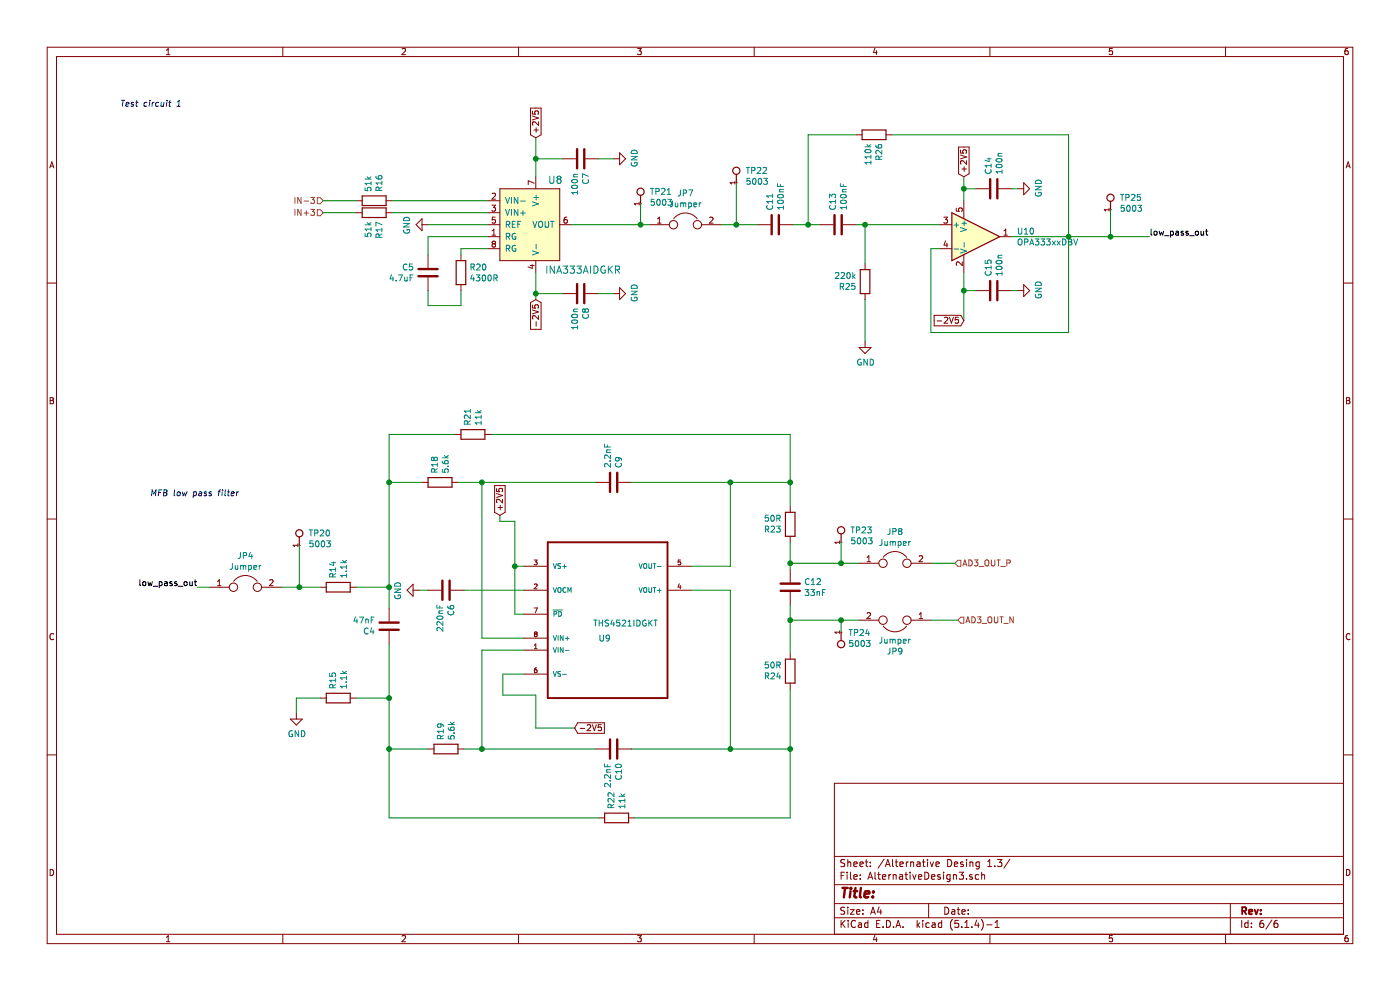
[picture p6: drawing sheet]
EESchema Schematic File Version 4
LIBS:HDSEMG-cache
EELAYER 30 0
EELAYER END
$Descr A4 11693 8268
encoding utf-8
Sheet 6 6
Title ""
Date ""
Rev ""
Comp ""
Comment1 ""
Comment2 ""
Comment3 ""
Comment4 ""
$EndDescr
$Comp
L Device:Jumper JP?
U 1 1
P 5725 1875
AR Path="/5DCACDB1" Ref="JP?"  Part="1" 
AR Path="/6BC9A362/5DCACDB1" Ref="JP7"  Part="1" 
F 0 "JP7" H 5725 2139 50  0000 C CNN
F 1 "Jumper" H 5725 2048 50  0000 C CNN
F 2 "Jumper:SolderJumper-2_P1.3mm_Open_Pad1.0x1.5mm" H 5725 1875 50  0001 C CNN
F 3 "~" H 5725 1875 50  0001 C CNN
	1    5725 1875
	1    0    0    -1  
$EndComp
$Comp
L HDSEMG-rescue:INA333AIDGKR-dk_Linear-Amplifiers-Instrumentation-OP-Amps-Buffer-Amps U?
U 1 1
P 4475 1675
AR Path="/5D249182/5DCACDB2" Ref="U?"  Part="1" 
AR Path="/5DCACDB2" Ref="U?"  Part="1" 
AR Path="/6BC9A362/5DCACDB2" Ref="U8"  Part="1" 
F 0 "U8" H 4575 1850 60  0000 L CNN
F 1 "INA333AIDGKR" H 4550 1100 60  0000 L CNN
F 2 "Package_SO:MSOP-8_3x3mm_P0.65mm" H 4675 1875 60  0001 L CNN
F 3 "http://www.ti.com/lit/ds/symlink/ina333.pdf" H 4675 1975 60  0001 L CNN
F 4 "296-23564-1-ND" H 4675 2075 60  0001 L CNN "Digi-Key_PN"
F 5 "INA333AIDGKR" H 4675 2175 60  0001 L CNN "MPN"
F 6 "Integrated Circuits (ICs)" H 4675 2275 60  0001 L CNN "Category"
F 7 "Linear - Amplifiers - Instrumentation, OP Amps, Buffer Amps" H 4675 2375 60  0001 L CNN "Family"
F 8 "http://www.ti.com/lit/ds/symlink/ina333.pdf" H 4675 2475 60  0001 L CNN "DK_Datasheet_Link"
F 9 "/product-detail/en/texas-instruments/INA333AIDGKR/296-23564-1-ND/1886116" H 4675 2575 60  0001 L CNN "DK_Detail_Page"
F 10 "IC OPAMP INSTR 150KHZ RRO 8VSSOP" H 4675 2675 60  0001 L CNN "Description"
F 11 "Texas Instruments" H 4675 2775 60  0001 L CNN "Manufacturer"
F 12 "Active" H 4675 2875 60  0001 L CNN "Status"
	1    4475 1675
	1    0    0    -1  
$EndComp
$Comp
L Device:C C?
U 1 1
P 3575 2275
AR Path="/5D249182/5DCACDB3" Ref="C?"  Part="1" 
AR Path="/5DCACDB3" Ref="C?"  Part="1" 
AR Path="/6BC9A362/5DCACDB3" Ref="C5"  Part="1" 
F 0 "C5" H 3690 2321 50  0000 L CNN
F 1 "4.7uF" H 3690 2230 50  0000 L CNN
F 2 "Capacitor_SMD:C_0805_2012Metric_Pad1.15x1.40mm_HandSolder" H 3613 2125 50  0001 C CNN
F 3 "~" H 3575 2275 50  0001 C CNN
	1    3575 2275
	-1   0    0    -1  
$EndComp
$Comp
L Device:R R?
U 1 1
P 3850 2275
AR Path="/5D249182/5DCACDB4" Ref="R?"  Part="1" 
AR Path="/5DCACDB4" Ref="R?"  Part="1" 
AR Path="/6BC9A362/5DCACDB4" Ref="R20"  Part="1" 
F 0 "R20" H 3920 2321 50  0000 L CNN
F 1 "4300R" H 3920 2230 50  0000 L CNN
F 2 "Resistor_SMD:R_0805_2012Metric_Pad1.15x1.40mm_HandSolder" V 3780 2275 50  0001 C CNN
F 3 "~" H 3850 2275 50  0001 C CNN
	1    3850 2275
	1    0    0    -1  
$EndComp
Wire Wire Line
	3575 1975 3575 2125
Wire Wire Line
	3575 2425 3575 2550
Wire Wire Line
	3575 2550 3850 2550
Wire Wire Line
	3850 2550 3850 2425
Wire Wire Line
	3850 2125 3850 2075
Wire Wire Line
	4075 1675 3275 1675
Wire Wire Line
	2700 1775 2975 1775
Wire Wire Line
	4475 1475 4475 1325
$Comp
L Device:C C?
U 1 1
P 4850 1325
AR Path="/5D249182/5DCACDB5" Ref="C?"  Part="1" 
AR Path="/5DCACDB5" Ref="C?"  Part="1" 
AR Path="/6BC9A362/5DCACDB5" Ref="C7"  Part="1" 
F 0 "C7" H 4965 1371 50  0000 L CNN
F 1 "100n" H 4965 1280 50  0000 L CNN
F 2 "Capacitor_SMD:C_0805_2012Metric_Pad1.15x1.40mm_HandSolder" H 4888 1175 50  0001 C CNN
F 3 "~" H 4850 1325 50  0001 C CNN
	1    4850 1325
	0    1    1    0   
$EndComp
$Comp
L power:GND #PWR?
U 1 1
P 5125 1325
AR Path="/5D249182/5DCACDB6" Ref="#PWR?"  Part="1" 
AR Path="/5DCACDB6" Ref="#PWR?"  Part="1" 
AR Path="/6BC9A362/5DCACDB6" Ref="#PWR038"  Part="1" 
F 0 "#PWR038" H 5125 1075 50  0001 C CNN
F 1 "GND" H 5130 1152 50  0000 C CNN
F 2 "" H 5125 1325 50  0001 C CNN
F 3 "" H 5125 1325 50  0001 C CNN
	1    5125 1325
	0    -1   -1   0   
$EndComp
Wire Wire Line
	4700 1325 4475 1325
Connection ~ 4475 1325
Wire Wire Line
	4475 1150 4475 1325
$Comp
L Device:C C?
U 1 1
P 4850 2450
AR Path="/5D249182/5D8122A4" Ref="C?"  Part="1" 
AR Path="/5D8122A4" Ref="C?"  Part="1" 
AR Path="/6BC9A362/5D8122A4" Ref="C8"  Part="1" 
F 0 "C8" H 4965 2496 50  0000 L CNN
F 1 "100n" H 4965 2405 50  0000 L CNN
F 2 "Capacitor_SMD:C_0805_2012Metric_Pad1.15x1.40mm_HandSolder" H 4888 2300 50  0001 C CNN
F 3 "~" H 4850 2450 50  0001 C CNN
	1    4850 2450
	0    1    1    0   
$EndComp
$Comp
L power:GND #PWR?
U 1 1
P 5125 2450
AR Path="/5D249182/5D8122AB" Ref="#PWR?"  Part="1" 
AR Path="/5D8122AB" Ref="#PWR?"  Part="1" 
AR Path="/6BC9A362/5D8122AB" Ref="#PWR039"  Part="1" 
F 0 "#PWR039" H 5125 2200 50  0001 C CNN
F 1 "GND" H 5130 2277 50  0000 C CNN
F 2 "" H 5125 2450 50  0001 C CNN
F 3 "" H 5125 2450 50  0001 C CNN
	1    5125 2450
	0    -1   -1   0   
$EndComp
Wire Wire Line
	4700 2450 4475 2450
Wire Wire Line
	4475 2275 4475 2450
Wire Wire Line
	4475 2500 4475 2450
Connection ~ 4475 2450
$Comp
L power:GND #PWR?
U 1 1
P 3575 1875
AR Path="/5D249182/5D8122B5" Ref="#PWR?"  Part="1" 
AR Path="/5D8122B5" Ref="#PWR?"  Part="1" 
AR Path="/6BC9A362/5D8122B5" Ref="#PWR035"  Part="1" 
F 0 "#PWR035" H 3575 1625 50  0001 C CNN
F 1 "GND" H 3580 1702 50  0000 C CNN
F 2 "" H 3575 1875 50  0001 C CNN
F 3 "" H 3575 1875 50  0001 C CNN
	1    3575 1875
	0    1    1    0   
$EndComp
Wire Wire Line
	3575 1875 4075 1875
Wire Wire Line
	3575 1975 4075 1975
Wire Wire Line
	3850 2075 4075 2075
$Comp
L Device:R R?
U 1 1
P 3125 1675
AR Path="/5D249182/5D8122BE" Ref="R?"  Part="1" 
AR Path="/5D8122BE" Ref="R?"  Part="1" 
AR Path="/6BC9A362/5D8122BE" Ref="R16"  Part="1" 
F 0 "R16" H 3195 1721 50  0000 L CNN
F 1 "51k" H 3195 1630 50  0000 L CNN
F 2 "Resistor_SMD:R_0805_2012Metric_Pad1.15x1.40mm_HandSolder" V 3055 1675 50  0001 C CNN
F 3 "~" H 3125 1675 50  0001 C CNN
	1    3125 1675
	0    1    -1   0   
$EndComp
Wire Wire Line
	2975 1675 2700 1675
$Comp
L Device:R R?
U 1 1
P 3125 1775
AR Path="/5D249182/5D8122C6" Ref="R?"  Part="1" 
AR Path="/5D8122C6" Ref="R?"  Part="1" 
AR Path="/6BC9A362/5D8122C6" Ref="R17"  Part="1" 
F 0 "R17" H 3195 1821 50  0000 L CNN
F 1 "51k" H 3195 1730 50  0000 L CNN
F 2 "Resistor_SMD:R_0805_2012Metric_Pad1.15x1.40mm_HandSolder" V 3055 1775 50  0001 C CNN
F 3 "~" H 3125 1775 50  0001 C CNN
	1    3125 1775
	0    1    1    0   
$EndComp
Wire Wire Line
	3275 1775 4075 1775
Wire Wire Line
	5125 1325 5000 1325
Wire Wire Line
	5125 2450 5000 2450
$Comp
L Device:R R?
U 1 1
P 7225 2350
AR Path="/5D249182/5DCACDBD" Ref="R?"  Part="1" 
AR Path="/5DCACDBD" Ref="R?"  Part="1" 
AR Path="/6BC9A362/5DCACDBD" Ref="R25"  Part="1" 
F 0 "R25" H 7295 2396 50  0000 L CNN
F 1 "220k" H 7295 2305 50  0000 L CNN
F 2 "Resistor_SMD:R_0805_2012Metric_Pad1.15x1.40mm_HandSolder" V 7155 2350 50  0001 C CNN
F 3 "~" H 7225 2350 50  0001 C CNN
	1    7225 2350
	-1   0    0    1   
$EndComp
$Comp
L Device:C C?
U 1 1
P 7000 1875
AR Path="/5D249182/5DCACDBE" Ref="C?"  Part="1" 
AR Path="/5DCACDBE" Ref="C?"  Part="1" 
AR Path="/6BC9A362/5DCACDBE" Ref="C13"  Part="1" 
F 0 "C13" H 7115 1921 50  0000 L CNN
F 1 "100nF" H 7115 1830 50  0000 L CNN
F 2 "Capacitor_SMD:C_0805_2012Metric_Pad1.15x1.40mm_HandSolder" H 7038 1725 50  0001 C CNN
F 3 "~" H 7000 1875 50  0001 C CNN
	1    7000 1875
	0    -1   -1   0   
$EndComp
$Comp
L Device:R R?
U 1 1
P 7300 1125
AR Path="/5D249182/5D8122E5" Ref="R?"  Part="1" 
AR Path="/5D8122E5" Ref="R?"  Part="1" 
AR Path="/6BC9A362/5D8122E5" Ref="R26"  Part="1" 
F 0 "R26" H 7370 1171 50  0000 L CNN
F 1 "110k" H 7370 1080 50  0000 L CNN
F 2 "Resistor_SMD:R_0805_2012Metric_Pad1.15x1.40mm_HandSolder" V 7230 1125 50  0001 C CNN
F 3 "~" H 7300 1125 50  0001 C CNN
	1    7300 1125
	0    1    1    0   
$EndComp
$Comp
L Device:C C?
U 1 1
P 6475 1875
AR Path="/5D249182/5DCACDC0" Ref="C?"  Part="1" 
AR Path="/5DCACDC0" Ref="C?"  Part="1" 
AR Path="/6BC9A362/5DCACDC0" Ref="C11"  Part="1" 
F 0 "C11" H 6590 1921 50  0000 L CNN
F 1 "100nF" H 6590 1830 50  0000 L CNN
F 2 "Capacitor_SMD:C_0805_2012Metric_Pad1.15x1.40mm_HandSolder" H 6513 1725 50  0001 C CNN
F 3 "~" H 6475 1875 50  0001 C CNN
	1    6475 1875
	0    -1   -1   0   
$EndComp
Wire Wire Line
	7225 2200 7225 1875
Wire Wire Line
	7150 1875 7225 1875
Connection ~ 7225 1875
Wire Wire Line
	7225 1875 7850 1875
$Comp
L power:GND #PWR?
U 1 1
P 7225 2850
AR Path="/5D249182/5DCACDC1" Ref="#PWR?"  Part="1" 
AR Path="/5DCACDC1" Ref="#PWR?"  Part="1" 
AR Path="/6BC9A362/5DCACDC1" Ref="#PWR040"  Part="1" 
F 0 "#PWR040" H 7225 2600 50  0001 C CNN
F 1 "GND" H 7230 2677 50  0000 C CNN
F 2 "" H 7225 2850 50  0001 C CNN
F 3 "" H 7225 2850 50  0001 C CNN
	1    7225 2850
	1    0    0    -1  
$EndComp
Wire Wire Line
	7225 2850 7225 2500
Wire Wire Line
	6850 1875 6750 1875
Wire Wire Line
	7150 1125 6750 1125
Wire Wire Line
	6750 1125 6750 1875
Connection ~ 6750 1875
Wire Wire Line
	6750 1875 6625 1875
Wire Wire Line
	7450 1125 8925 1125
Wire Wire Line
	8925 1125 8925 1975
Wire Wire Line
	8925 1975 8450 1975
Connection ~ 8925 1975
Wire Wire Line
	8925 2775 8925 1975
$Comp
L Device:Jumper JP?
U 1 1
P 2050 4900
AR Path="/5D812308" Ref="JP?"  Part="1" 
AR Path="/6BC9A362/5D812308" Ref="JP4"  Part="1" 
F 0 "JP4" H 2050 5164 50  0000 C CNN
F 1 "Jumper" H 2050 5073 50  0000 C CNN
F 2 "Jumper:SolderJumper-2_P1.3mm_Open_Pad1.0x1.5mm" H 2050 4900 50  0001 C CNN
F 3 "~" H 2050 4900 50  0001 C CNN
	1    2050 4900
	1    0    0    -1  
$EndComp
$Comp
L Amplifier_Operational:OPA333xxDBV U?
U 1 1
P 8150 1975
AR Path="/5D81230F" Ref="U?"  Part="1" 
AR Path="/6BC9A362/5D81230F" Ref="U10"  Part="1" 
F 0 "U10" H 8491 2021 50  0000 L CNN
F 1 "OPA333xxDBV" H 8491 1930 50  0000 L CNN
F 2 "Package_TO_SOT_SMD:SOT-23-5" H 8050 1775 50  0001 L CNN
F 3 "http://www.ti.com/lit/ds/symlink/opa333.pdf" H 8150 2175 50  0001 C CNN
	1    8150 1975
	1    0    0    -1  
$EndComp
$Comp
L Device:C C?
U 1 1
P 8300 2425
AR Path="/5D249182/5D812316" Ref="C?"  Part="1" 
AR Path="/5D812316" Ref="C?"  Part="1" 
AR Path="/6BC9A362/5D812316" Ref="C15"  Part="1" 
F 0 "C15" H 8415 2471 50  0000 L CNN
F 1 "100n" H 8415 2380 50  0000 L CNN
F 2 "Capacitor_SMD:C_0805_2012Metric_Pad1.15x1.40mm_HandSolder" H 8338 2275 50  0001 C CNN
F 3 "~" H 8300 2425 50  0001 C CNN
	1    8300 2425
	0    -1   -1   0   
$EndComp
Wire Wire Line
	8150 2425 8050 2425
Connection ~ 8050 2425
Wire Wire Line
	8050 2425 8050 2275
Wire Wire Line
	8050 1475 8050 1575
$Comp
L Device:C C?
U 1 1
P 8300 1575
AR Path="/5D249182/5D812321" Ref="C?"  Part="1" 
AR Path="/5D812321" Ref="C?"  Part="1" 
AR Path="/6BC9A362/5D812321" Ref="C14"  Part="1" 
F 0 "C14" H 8415 1621 50  0000 L CNN
F 1 "100n" H 8415 1530 50  0000 L CNN
F 2 "Capacitor_SMD:C_0805_2012Metric_Pad1.15x1.40mm_HandSolder" H 8338 1425 50  0001 C CNN
F 3 "~" H 8300 1575 50  0001 C CNN
	1    8300 1575
	0    -1   -1   0   
$EndComp
Wire Wire Line
	8150 1575 8050 1575
Connection ~ 8050 1575
Wire Wire Line
	8050 1575 8050 1675
$Comp
L power:GND #PWR?
U 1 1
P 8500 2425
AR Path="/5D249182/5D81232B" Ref="#PWR?"  Part="1" 
AR Path="/5D81232B" Ref="#PWR?"  Part="1" 
AR Path="/6BC9A362/5D81232B" Ref="#PWR042"  Part="1" 
F 0 "#PWR042" H 8500 2175 50  0001 C CNN
F 1 "GND" H 8505 2252 50  0000 C CNN
F 2 "" H 8500 2425 50  0001 C CNN
F 3 "" H 8500 2425 50  0001 C CNN
	1    8500 2425
	0    -1   -1   0   
$EndComp
$Comp
L power:GND #PWR?
U 1 1
P 8500 1575
AR Path="/5D249182/5DCACDC7" Ref="#PWR?"  Part="1" 
AR Path="/5DCACDC7" Ref="#PWR?"  Part="1" 
AR Path="/6BC9A362/5DCACDC7" Ref="#PWR041"  Part="1" 
F 0 "#PWR041" H 8500 1325 50  0001 C CNN
F 1 "GND" H 8505 1402 50  0000 C CNN
F 2 "" H 8500 1575 50  0001 C CNN
F 3 "" H 8500 1575 50  0001 C CNN
	1    8500 1575
	0    -1   -1   0   
$EndComp
Wire Wire Line
	8500 2425 8450 2425
Wire Wire Line
	8500 1575 8450 1575
Wire Wire Line
	7775 2075 7775 2775
Wire Wire Line
	7775 2075 7850 2075
$Comp
L HDSEMG-rescue:THS4521IDGKT-THS4521IDGKT U?
U 1 1
P 5075 5025
AR Path="/5DCACDC9" Ref="U?"  Part="1" 
AR Path="/6BC9A362/5DCACDC9" Ref="U9"  Part="1" 
F 0 "U9" H 5050 4725 50  0000 C CNN
F 1 "THS4521IDGKT" H 5225 4850 50  0000 C CNN
F 2 "Package_SO:VSSOP-8_3.0x3.0mm_P0.65mm" H 5075 5025 50  0001 L BNN
F 3 "Very low power rail-to-rail output fully differential amplifier 8-VSSOP -40 to 85" H 5075 5025 50  0001 L BNN
F 4 "None" H 5075 5025 50  0001 L BNN "Veld4"
F 5 "Texas Instruments" H 5075 5025 50  0001 L BNN "Veld5"
F 6 "Unavailable" H 5075 5025 50  0001 L BNN "Veld6"
F 7 "MSOP-8 Texas Instruments" H 5075 5025 50  0001 L BNN "Veld7"
F 8 "THS4521IDGKT" H 5075 5025 50  0001 L BNN "Veld8"
	1    5075 5025
	1    0    0    -1  
$EndComp
$Comp
L Device:C C?
U 1 1
P 6600 4900
AR Path="/5D249182/5D81234E" Ref="C?"  Part="1" 
AR Path="/5D81234E" Ref="C?"  Part="1" 
AR Path="/6BC9A362/5D81234E" Ref="C12"  Part="1" 
F 0 "C12" H 6715 4946 50  0000 L CNN
F 1 "33nF" H 6715 4855 50  0000 L CNN
F 2 "Capacitor_SMD:C_0805_2012Metric_Pad1.15x1.40mm_HandSolder" H 6638 4750 50  0001 C CNN
F 3 "~" H 6600 4900 50  0001 C CNN
	1    6600 4900
	1    0    0    -1  
$EndComp
$Comp
L Device:R R?
U 1 1
P 6600 5600
AR Path="/5D249182/5D812355" Ref="R?"  Part="1" 
AR Path="/5D812355" Ref="R?"  Part="1" 
AR Path="/6BC9A362/5D812355" Ref="R24"  Part="1" 
F 0 "R24" H 6670 5646 50  0000 L CNN
F 1 "50R" H 6670 5555 50  0000 L CNN
F 2 "Resistor_SMD:R_0805_2012Metric_Pad1.15x1.40mm_HandSolder" V 6530 5600 50  0001 C CNN
F 3 "~" H 6600 5600 50  0001 C CNN
	1    6600 5600
	-1   0    0    1   
$EndComp
$Comp
L Device:R R?
U 1 1
P 6600 4375
AR Path="/5D249182/5D81235C" Ref="R?"  Part="1" 
AR Path="/5D81235C" Ref="R?"  Part="1" 
AR Path="/6BC9A362/5D81235C" Ref="R23"  Part="1" 
F 0 "R23" H 6670 4421 50  0000 L CNN
F 1 "50R" H 6670 4330 50  0000 L CNN
F 2 "Resistor_SMD:R_0805_2012Metric_Pad1.15x1.40mm_HandSolder" V 6530 4375 50  0001 C CNN
F 3 "~" H 6600 4375 50  0001 C CNN
	1    6600 4375
	-1   0    0    1   
$EndComp
Wire Wire Line
	4375 4725 4300 4725
$Comp
L Device:C C?
U 1 1
P 3725 4925
AR Path="/5D249182/5D812366" Ref="C?"  Part="1" 
AR Path="/5D812366" Ref="C?"  Part="1" 
AR Path="/6BC9A362/5D812366" Ref="C6"  Part="1" 
F 0 "C6" H 3840 4971 50  0000 L CNN
F 1 "220nF" H 3840 4880 50  0000 L CNN
F 2 "Capacitor_SMD:C_0805_2012Metric_Pad1.15x1.40mm_HandSolder" H 3763 4775 50  0001 C CNN
F 3 "~" H 3725 4925 50  0001 C CNN
	1    3725 4925
	0    1    1    0   
$EndComp
$Comp
L power:GND #PWR?
U 1 1
P 3500 4925
AR Path="/5D249182/5D81236D" Ref="#PWR?"  Part="1" 
AR Path="/5D81236D" Ref="#PWR?"  Part="1" 
AR Path="/6BC9A362/5D81236D" Ref="#PWR034"  Part="1" 
F 0 "#PWR034" H 3500 4675 50  0001 C CNN
F 1 "GND" H 3505 4752 50  0000 C CNN
F 2 "" H 3500 4925 50  0001 C CNN
F 3 "" H 3500 4925 50  0001 C CNN
	1    3500 4925
	0    1    1    0   
$EndComp
Wire Wire Line
	4375 4925 3875 4925
Wire Wire Line
	6100 4925 5775 4925
$Comp
L Device:C C?
U 1 1
P 5125 6250
AR Path="/5D249182/5D812375" Ref="C?"  Part="1" 
AR Path="/5D812375" Ref="C?"  Part="1" 
AR Path="/6BC9A362/5D812375" Ref="C10"  Part="1" 
F 0 "C10" H 5240 6296 50  0000 L CNN
F 1 "2.2nF" H 5240 6205 50  0000 L CNN
F 2 "Capacitor_SMD:C_0805_2012Metric_Pad1.15x1.40mm_HandSolder" H 5163 6100 50  0001 C CNN
F 3 "~" H 5125 6250 50  0001 C CNN
	1    5125 6250
	0    1    1    0   
$EndComp
Wire Wire Line
	6600 4525 6600 4700
Wire Wire Line
	6600 5050 6600 5175
Wire Wire Line
	6600 5750 6600 6250
Wire Wire Line
	6600 6250 6100 6250
Wire Wire Line
	6100 4925 6100 6250
Connection ~ 6100 6250
Wire Wire Line
	6100 6250 5275 6250
Wire Wire Line
	5775 4725 6100 4725
Wire Wire Line
	6100 4725 6100 4025
$Comp
L Device:C C?
U 1 1
P 5125 4025
AR Path="/5D249182/5DCACDD0" Ref="C?"  Part="1" 
AR Path="/5DCACDD0" Ref="C?"  Part="1" 
AR Path="/6BC9A362/5DCACDD0" Ref="C9"  Part="1" 
F 0 "C9" H 5240 4071 50  0000 L CNN
F 1 "2.2nF" H 5240 3980 50  0000 L CNN
F 2 "Capacitor_SMD:C_0805_2012Metric_Pad1.15x1.40mm_HandSolder" H 5163 3875 50  0001 C CNN
F 3 "~" H 5125 4025 50  0001 C CNN
	1    5125 4025
	0    1    -1   0   
$EndComp
Wire Wire Line
	6100 4025 6600 4025
Wire Wire Line
	6600 4025 6600 4225
Wire Wire Line
	5275 4025 6100 4025
Connection ~ 6100 4025
$Comp
L Device:R R?
U 1 1
P 5150 6825
AR Path="/5D249182/5D812390" Ref="R?"  Part="1" 
AR Path="/5D812390" Ref="R?"  Part="1" 
AR Path="/6BC9A362/5D812390" Ref="R22"  Part="1" 
F 0 "R22" H 5220 6871 50  0000 L CNN
F 1 "11k" H 5220 6780 50  0000 L CNN
F 2 "Resistor_SMD:R_0805_2012Metric_Pad1.15x1.40mm_HandSolder" V 5080 6825 50  0001 C CNN
F 3 "~" H 5150 6825 50  0001 C CNN
	1    5150 6825
	0    -1   -1   0   
$EndComp
Wire Wire Line
	5300 6825 6600 6825
Wire Wire Line
	6600 6825 6600 6250
Connection ~ 6600 6250
$Comp
L Device:R R?
U 1 1
P 3725 6250
AR Path="/5D249182/5D81239A" Ref="R?"  Part="1" 
AR Path="/5D81239A" Ref="R?"  Part="1" 
AR Path="/6BC9A362/5D81239A" Ref="R19"  Part="1" 
F 0 "R19" H 3795 6296 50  0000 L CNN
F 1 "5.6k" H 3795 6205 50  0000 L CNN
F 2 "Resistor_SMD:R_0805_2012Metric_Pad1.15x1.40mm_HandSolder" V 3655 6250 50  0001 C CNN
F 3 "~" H 3725 6250 50  0001 C CNN
	1    3725 6250
	0    -1   -1   0   
$EndComp
Wire Wire Line
	5000 6825 3250 6825
Wire Wire Line
	3250 6825 3250 6250
Wire Wire Line
	3575 6250 3250 6250
Connection ~ 3250 6250
Wire Wire Line
	4375 5425 4025 5425
Wire Wire Line
	4025 5425 4025 6250
Wire Wire Line
	4025 6250 3875 6250
Wire Wire Line
	4975 6250 4025 6250
Connection ~ 4025 6250
$Comp
L Device:R R?
U 1 1
P 3675 4025
AR Path="/5D249182/5DCACDD3" Ref="R?"  Part="1" 
AR Path="/5DCACDD3" Ref="R?"  Part="1" 
AR Path="/6BC9A362/5DCACDD3" Ref="R18"  Part="1" 
F 0 "R18" H 3745 4071 50  0000 L CNN
F 1 "5.6k" H 3745 3980 50  0000 L CNN
F 2 "Resistor_SMD:R_0805_2012Metric_Pad1.15x1.40mm_HandSolder" V 3605 4025 50  0001 C CNN
F 3 "~" H 3675 4025 50  0001 C CNN
	1    3675 4025
	0    -1   -1   0   
$EndComp
Wire Wire Line
	4375 5325 4025 5325
Wire Wire Line
	4025 4025 4975 4025
Wire Wire Line
	3825 4025 4025 4025
Connection ~ 4025 4025
$Comp
L Device:R R?
U 1 1
P 2825 5825
AR Path="/5D249182/5DCACDD4" Ref="R?"  Part="1" 
AR Path="/5DCACDD4" Ref="R?"  Part="1" 
AR Path="/6BC9A362/5DCACDD4" Ref="R15"  Part="1" 
F 0 "R15" H 2895 5871 50  0000 L CNN
F 1 "1.1k" H 2895 5780 50  0000 L CNN
F 2 "Resistor_SMD:R_0805_2012Metric_Pad1.15x1.40mm_HandSolder" V 2755 5825 50  0001 C CNN
F 3 "~" H 2825 5825 50  0001 C CNN
	1    2825 5825
	0    -1   -1   0   
$EndComp
$Comp
L Device:C C?
U 1 1
P 3250 5225
AR Path="/5D249182/5D8123BC" Ref="C?"  Part="1" 
AR Path="/5D8123BC" Ref="C?"  Part="1" 
AR Path="/6BC9A362/5D8123BC" Ref="C4"  Part="1" 
F 0 "C4" H 3365 5271 50  0000 L CNN
F 1 "47nF" H 3365 5180 50  0000 L CNN
F 2 "Capacitor_SMD:C_0805_2012Metric_Pad1.15x1.40mm_HandSolder" H 3288 5075 50  0001 C CNN
F 3 "~" H 3250 5225 50  0001 C CNN
	1    3250 5225
	-1   0    0    1   
$EndComp
$Comp
L Device:R R?
U 1 1
P 2825 4900
AR Path="/5D249182/5DCACDD6" Ref="R?"  Part="1" 
AR Path="/5DCACDD6" Ref="R?"  Part="1" 
AR Path="/6BC9A362/5DCACDD6" Ref="R14"  Part="1" 
F 0 "R14" H 2895 4946 50  0000 L CNN
F 1 "1.1k" H 2895 4855 50  0000 L CNN
F 2 "Resistor_SMD:R_0805_2012Metric_Pad1.15x1.40mm_HandSolder" V 2755 4900 50  0001 C CNN
F 3 "~" H 2825 4900 50  0001 C CNN
	1    2825 4900
	0    -1   -1   0   
$EndComp
Wire Wire Line
	3250 4900 3250 5075
$Comp
L Device:R R?
U 1 1
P 3950 3625
AR Path="/5D249182/5DCACDD7" Ref="R?"  Part="1" 
AR Path="/5DCACDD7" Ref="R?"  Part="1" 
AR Path="/6BC9A362/5DCACDD7" Ref="R21"  Part="1" 
F 0 "R21" H 4020 3671 50  0000 L CNN
F 1 "11k" H 4020 3580 50  0000 L CNN
F 2 "Resistor_SMD:R_0805_2012Metric_Pad1.15x1.40mm_HandSolder" V 3880 3625 50  0001 C CNN
F 3 "~" H 3950 3625 50  0001 C CNN
	1    3950 3625
	0    -1   -1   0   
$EndComp
Wire Wire Line
	4100 3625 6600 3625
Wire Wire Line
	6600 3625 6600 4025
Connection ~ 6600 4025
Wire Wire Line
	3800 3625 3250 3625
Wire Wire Line
	3250 3625 3250 4025
Connection ~ 3250 4900
Wire Wire Line
	3525 4025 3250 4025
Connection ~ 3250 4025
Wire Wire Line
	3250 4025 3250 4900
Wire Wire Line
	2975 4900 3250 4900
$Comp
L power:GND #PWR?
U 1 1
P 2475 5950
AR Path="/5D249182/5D8123DC" Ref="#PWR?"  Part="1" 
AR Path="/5D8123DC" Ref="#PWR?"  Part="1" 
AR Path="/6BC9A362/5D8123DC" Ref="#PWR033"  Part="1" 
F 0 "#PWR033" H 2475 5700 50  0001 C CNN
F 1 "GND" H 2480 5777 50  0000 C CNN
F 2 "" H 2475 5950 50  0001 C CNN
F 3 "" H 2475 5950 50  0001 C CNN
	1    2475 5950
	1    0    0    -1  
$EndComp
Connection ~ 3250 5825
Wire Wire Line
	3250 5825 3250 6250
Wire Wire Line
	3250 5375 3250 5825
Wire Wire Line
	2675 5825 2475 5825
Wire Wire Line
	2975 5825 3250 5825
Wire Wire Line
	6600 5175 7025 5175
Connection ~ 6600 5175
Wire Wire Line
	6600 5175 6600 5450
Wire Wire Line
	6600 4700 7025 4700
Connection ~ 6600 4700
Wire Wire Line
	6600 4700 6600 4750
Wire Wire Line
	4375 5125 4300 5125
Wire Wire Line
	4300 5125 4300 4725
Wire Wire Line
	2500 4550 2500 4900
Wire Wire Line
	7025 5275 7025 5175
Connection ~ 7025 5175
Wire Wire Line
	7025 4525 7025 4700
Connection ~ 7025 4700
Wire Wire Line
	5350 1700 5350 1875
Wire Wire Line
	4775 1875 5350 1875
Connection ~ 5350 1875
Wire Wire Line
	5350 1875 5425 1875
Wire Wire Line
	7775 2775 8925 2775
Wire Wire Line
	8925 1975 9275 1975
Wire Wire Line
	9275 1750 9275 1975
Wire Wire Line
	1650 4900 1750 4900
Wire Wire Line
	2350 4900 2500 4900
Wire Wire Line
	3575 4925 3500 4925
Wire Wire Line
	4025 4025 4025 5325
Wire Wire Line
	8000 5175 7775 5175
Wire Wire Line
	7975 4700 7775 4700
$Comp
L Device:Jumper JP?
U 1 1
P 7475 4700
AR Path="/5DCACDDC" Ref="JP?"  Part="1" 
AR Path="/6BC9A362/5DCACDDC" Ref="JP8"  Part="1" 
F 0 "JP8" H 7475 4964 50  0000 C CNN
F 1 "Jumper" H 7475 4873 50  0000 C CNN
F 2 "Connector_PinHeader_2.54mm:PinHeader_1x02_P2.54mm_Vertical" H 7475 4700 50  0001 C CNN
F 3 "~" H 7475 4700 50  0001 C CNN
	1    7475 4700
	1    0    0    -1  
$EndComp
Wire Wire Line
	7175 4700 7025 4700
$Comp
L Device:Jumper JP?
U 1 1
P 7475 5175
AR Path="/5DCACDDD" Ref="JP?"  Part="1" 
AR Path="/6BC9A362/5DCACDDD" Ref="JP9"  Part="1" 
F 0 "JP9" H 7475 5439 50  0000 C CNN
F 1 "Jumper" H 7475 5348 50  0000 C CNN
F 2 "Connector_PinHeader_2.54mm:PinHeader_1x02_P2.54mm_Vertical" H 7475 5175 50  0001 C CNN
F 3 "~" H 7475 5175 50  0001 C CNN
	1    7475 5175
	-1   0    0    1   
$EndComp
Wire Wire Line
	7175 5175 7025 5175
Wire Wire Line
	6025 1875 6150 1875
Wire Wire Line
	2675 4900 2500 4900
Connection ~ 2500 4900
Wire Wire Line
	2475 5825 2475 5950
Text GLabel 4475 1150 1    50   Input ~ 0
+2V5
Text GLabel 8050 1475 1    50   Input ~ 0
+2V5
Text GLabel 4175 4300 1    50   Input ~ 0
+2V5
Text GLabel 4475 2500 3    50   Input ~ 0
-2V5
Text GLabel 8050 2675 0    50   Input ~ 0
-2V5
Text GLabel 4800 6075 2    50   Input ~ 0
-2V5
Wire Wire Line
	8050 2425 8050 2675
Text Label 9600 1975 0    50   ~ 0
low_pass_out
Wire Wire Line
	9600 1975 9275 1975
Connection ~ 9275 1975
Text Label 1650 4900 2    50   ~ 0
low_pass_out
Text HLabel 2700 1675 0    50   Input ~ 0
IN-3
Text HLabel 2700 1775 0    50   Input ~ 0
IN+3
Text HLabel 7975 4700 2    50   Input ~ 0
AD3_OUT_P
Text HLabel 8000 5175 2    50   Input ~ 0
AD3_OUT_N
Wire Wire Line
	4200 5625 4375 5625
Wire Wire Line
	4475 5800 4200 5800
Wire Wire Line
	4200 5800 4200 5625
Connection ~ 4300 4725
$Comp
L HDSEMG-rescue:5003-5003 TP21
U 1 1
P 5350 1600
F 0 "TP21" H 5426 1602 50  0000 L CNN
F 1 "5003" H 5426 1511 50  0000 L CNN
F 2 "footprints:keystone_PCB_TEST_PIN" H 5350 1600 50  0001 L BNN
F 3 "Keystone Electronics" H 5350 1600 50  0001 L BNN
F 4 "https://www.digikey.com/product-detail/en/keystone-electronics/5003/36-5003-ND/362668?utm_source=snapeda&utm_medium=aggregator&utm_campaign=symbol" H 5350 1600 50  0001 L BNN "Veld4"
F 5 "Test Point; Orange; Thru-Hole; Snap-Fit; SilverPlate; 0.040 in. Dia.; 0.300 In." H 5350 1600 50  0001 L BNN "Veld5"
F 6 "36-5003-ND" H 5350 1600 50  0001 L BNN "Veld6"
F 7 "5003" H 5350 1600 50  0001 L BNN "Veld7"
F 8 "Through Hole Keystone Electronics" H 5350 1600 50  0001 L BNN "Veld8"
	1    5350 1600
	1    0    0    -1  
$EndComp
$Comp
L HDSEMG-rescue:5003-5003 TP22
U 1 1
P 6150 1425
F 0 "TP22" H 6226 1427 50  0000 L CNN
F 1 "5003" H 6226 1336 50  0000 L CNN
F 2 "footprints:keystone_PCB_TEST_PIN" H 6150 1425 50  0001 L BNN
F 3 "Keystone Electronics" H 6150 1425 50  0001 L BNN
F 4 "https://www.digikey.com/product-detail/en/keystone-electronics/5003/36-5003-ND/362668?utm_source=snapeda&utm_medium=aggregator&utm_campaign=symbol" H 6150 1425 50  0001 L BNN "Veld4"
F 5 "Test Point; Orange; Thru-Hole; Snap-Fit; SilverPlate; 0.040 in. Dia.; 0.300 In." H 6150 1425 50  0001 L BNN "Veld5"
F 6 "36-5003-ND" H 6150 1425 50  0001 L BNN "Veld6"
F 7 "5003" H 6150 1425 50  0001 L BNN "Veld7"
F 8 "Through Hole Keystone Electronics" H 6150 1425 50  0001 L BNN "Veld8"
	1    6150 1425
	1    0    0    -1  
$EndComp
Wire Wire Line
	6150 1525 6150 1875
Connection ~ 6150 1875
Wire Wire Line
	6150 1875 6325 1875
$Comp
L HDSEMG-rescue:5003-5003 TP25
U 1 1
P 9275 1650
F 0 "TP25" H 9351 1652 50  0000 L CNN
F 1 "5003" H 9351 1561 50  0000 L CNN
F 2 "footprints:keystone_PCB_TEST_PIN" H 9275 1650 50  0001 L BNN
F 3 "Keystone Electronics" H 9275 1650 50  0001 L BNN
F 4 "https://www.digikey.com/product-detail/en/keystone-electronics/5003/36-5003-ND/362668?utm_source=snapeda&utm_medium=aggregator&utm_campaign=symbol" H 9275 1650 50  0001 L BNN "Veld4"
F 5 "Test Point; Orange; Thru-Hole; Snap-Fit; SilverPlate; 0.040 in. Dia.; 0.300 In." H 9275 1650 50  0001 L BNN "Veld5"
F 6 "36-5003-ND" H 9275 1650 50  0001 L BNN "Veld6"
F 7 "5003" H 9275 1650 50  0001 L BNN "Veld7"
F 8 "Through Hole Keystone Electronics" H 9275 1650 50  0001 L BNN "Veld8"
	1    9275 1650
	1    0    0    -1  
$EndComp
$Comp
L HDSEMG-rescue:5003-5003 TP20
U 1 1
P 2500 4450
F 0 "TP20" H 2576 4452 50  0000 L CNN
F 1 "5003" H 2576 4361 50  0000 L CNN
F 2 "footprints:keystone_PCB_TEST_PIN" H 2500 4450 50  0001 L BNN
F 3 "Keystone Electronics" H 2500 4450 50  0001 L BNN
F 4 "https://www.digikey.com/product-detail/en/keystone-electronics/5003/36-5003-ND/362668?utm_source=snapeda&utm_medium=aggregator&utm_campaign=symbol" H 2500 4450 50  0001 L BNN "Veld4"
F 5 "Test Point; Orange; Thru-Hole; Snap-Fit; SilverPlate; 0.040 in. Dia.; 0.300 In." H 2500 4450 50  0001 L BNN "Veld5"
F 6 "36-5003-ND" H 2500 4450 50  0001 L BNN "Veld6"
F 7 "5003" H 2500 4450 50  0001 L BNN "Veld7"
F 8 "Through Hole Keystone Electronics" H 2500 4450 50  0001 L BNN "Veld8"
	1    2500 4450
	1    0    0    -1  
$EndComp
$Comp
L HDSEMG-rescue:5003-5003 TP23
U 1 1
P 7025 4425
F 0 "TP23" H 7101 4427 50  0000 L CNN
F 1 "5003" H 7101 4336 50  0000 L CNN
F 2 "footprints:keystone_PCB_TEST_PIN" H 7025 4425 50  0001 L BNN
F 3 "Keystone Electronics" H 7025 4425 50  0001 L BNN
F 4 "https://www.digikey.com/product-detail/en/keystone-electronics/5003/36-5003-ND/362668?utm_source=snapeda&utm_medium=aggregator&utm_campaign=symbol" H 7025 4425 50  0001 L BNN "Veld4"
F 5 "Test Point; Orange; Thru-Hole; Snap-Fit; SilverPlate; 0.040 in. Dia.; 0.300 In." H 7025 4425 50  0001 L BNN "Veld5"
F 6 "36-5003-ND" H 7025 4425 50  0001 L BNN "Veld6"
F 7 "5003" H 7025 4425 50  0001 L BNN "Veld7"
F 8 "Through Hole Keystone Electronics" H 7025 4425 50  0001 L BNN "Veld8"
	1    7025 4425
	1    0    0    -1  
$EndComp
$Comp
L HDSEMG-rescue:5003-5003 TP24
U 1 1
P 7025 5375
F 0 "TP24" H 6966 5284 50  0000 R CNN
F 1 "5003" H 6966 5375 50  0000 R CNN
F 2 "footprints:keystone_PCB_TEST_PIN" H 7025 5375 50  0001 L BNN
F 3 "Keystone Electronics" H 7025 5375 50  0001 L BNN
F 4 "https://www.digikey.com/product-detail/en/keystone-electronics/5003/36-5003-ND/362668?utm_source=snapeda&utm_medium=aggregator&utm_campaign=symbol" H 7025 5375 50  0001 L BNN "Veld4"
F 5 "Test Point; Orange; Thru-Hole; Snap-Fit; SilverPlate; 0.040 in. Dia.; 0.300 In." H 7025 5375 50  0001 L BNN "Veld5"
F 6 "36-5003-ND" H 7025 5375 50  0001 L BNN "Veld6"
F 7 "5003" H 7025 5375 50  0001 L BNN "Veld7"
F 8 "Through Hole Keystone Electronics" H 7025 5375 50  0001 L BNN "Veld8"
	1    7025 5375
	-1   0    0    1   
$EndComp
Wire Wire Line
	4300 4350 4300 4725
Wire Wire Line
	4475 6075 4800 6075
Wire Wire Line
	4475 5800 4475 6075
Wire Wire Line
	4300 4350 4175 4350
Wire Wire Line
	4175 4300 4175 4350
Text Notes 1000 900  0    50   Italic 0
Test circuit 1
Text Notes 1250 4150 0    50   Italic 0
MFB low pass filter\n
$EndSCHEMATC
